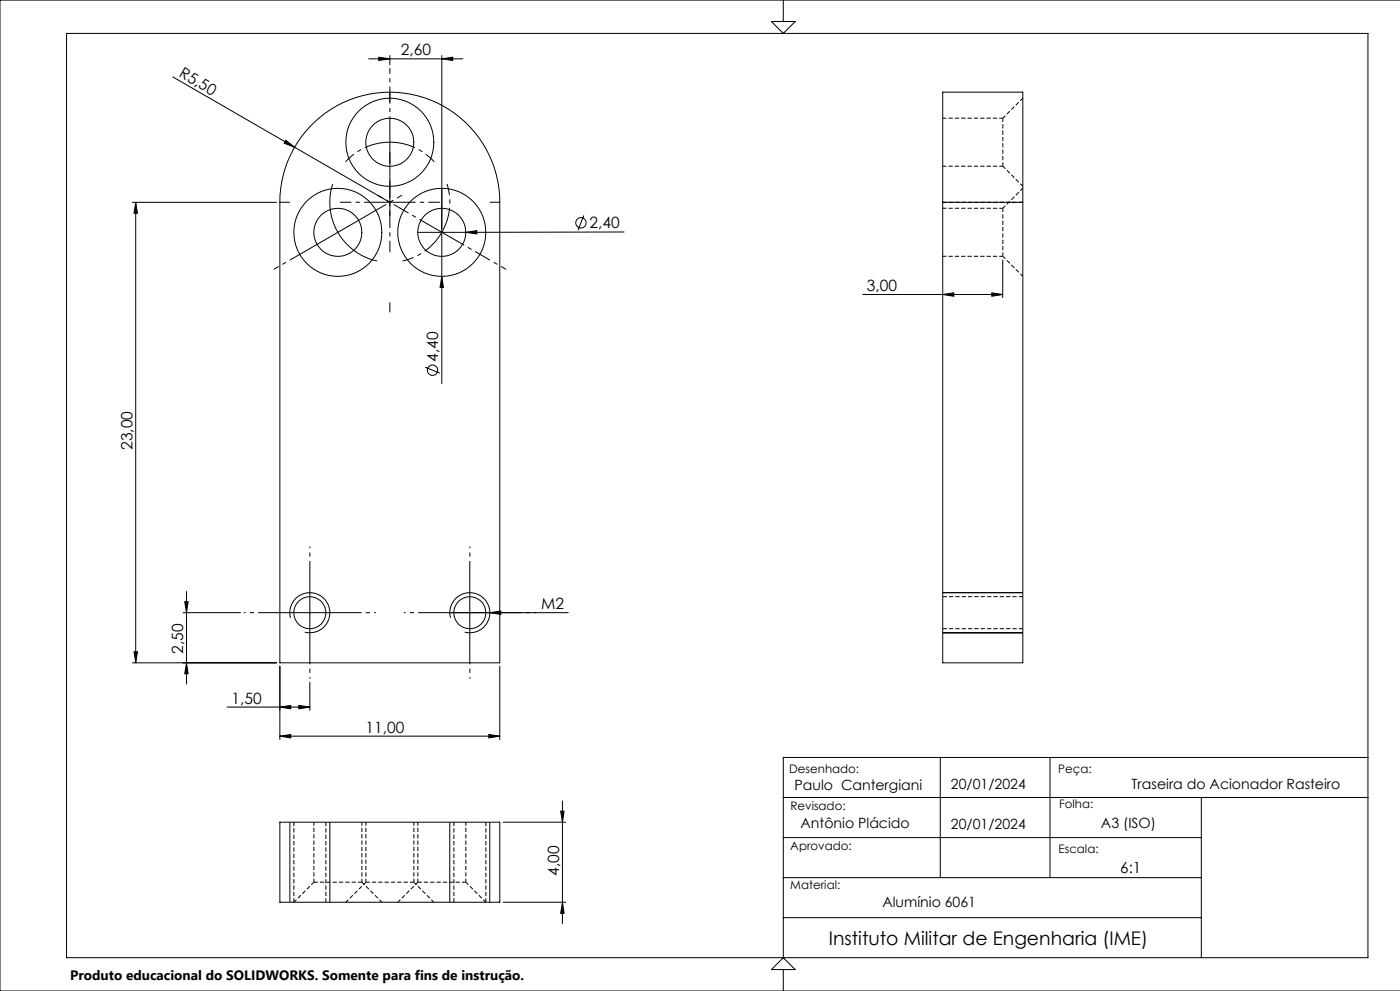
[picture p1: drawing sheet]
<svg xmlns="http://www.w3.org/2000/svg" width="420mm" height="297mm" viewBox="0 0 420 297" stroke-linecap="round" stroke-linejoin="round" font-family="sans-serif">
<g fill="none" stroke="#000" stroke-width=".3">
<path d="M20 10h390.4v277h-390.4zM110.6 17.6h28.3M113.6 17.1l3.3 .5-3.3 .5zM116.9 16.6v2.8M132.5 17.6l3.3-.5v1zM132.5 16.6v98.4M231.4 6.5h7.1l-3.5 3.5zM235 0v6.5M420 0h-420v297h420M51.8 23l65.1 37.6M92.9 38.1a33 33 0 0 1 36.2-8.2 33 33 0 0 1 20.8 30.7v138h-65.9v-138a32.6 32.6 0 0 1 8.9-22.5zM85.8 42l2.6 2.1-3.1-1.2z"/>
<path d="M99.8 55.1a18 18 0 0 0 13.3 23.1M39.7 60.6h43.2M40.7 60.6l.5 3.3h-1zM40.7 60.6v138M114.3 62.1l-25.9 15M139.7 69.6l3.4-.5v1zM175.2 64.6l-1.8 4.4M187.2 69.5l-61.9 .1M282.8 60.6v-33h24v33M282.8 60.6v138h24v-138M282.8 60.6h24M300.8 77.8v11.5"/>
<path d="M132.5 82.8l.5 3.3h-1zM258.7 88.3h42.1M282.8 88.3l3.3-.5v1zM297.5 87.8l3.3 .5-3.3 .5zM127.5 110.1l4.5 1.7M56 177.3v27.7M93 168.6v30M140.9 168.6v30M282.8 177.6h24M39.7 198.6h43.2M40.2 195.3h1l-.5 3.3zM54.9 183.6h17.2"/>
<path d="M55.4 180.3h1l-.4 3.3zM56 198.6l.4 3.3h-1zM77.9 183.6h30M84 199.6v22M87.1 185.2a6 6 0 0 1 5.3-7.6 6 6 0 0 1 6.5 6.5 6 6 0 0 1-7.5 5.3M125.9 183.6h44.6M135.1 185.2a6 6 0 0 1 5.4-7.5 6 6 0 0 1 6.4 6.5 6 6 0 0 1-7.5 5.2M146.9 183.6l3.3-.5v1zM149.9 199.6v22M282.8 189.6h24M68.1 211.9h24.9M84 211.9l3.2-.5v1z"/>
<path d="M89.6 211.4l3.4 .5-3.4 .5zM93 204.4v8.5M84 220.6l3.2-.5v1.1zM84 220.6h65.9M146.6 220.1l3.3 .5-3.3 .6zM235 239h175.4M282.1 227v36M315 227v36M360.4 239v48M410.4 227h-175.4v60M84 246.4h65.9v24h-65.9zM87 246.4v24"/>
<path d="M99 246.4v24M134.9 246.4v24M146.9 246.4v24M151 246.4h18.7M168.2 243.1h1l-.5 3.3zM168.7 240.1v36.7M235 251h125.4M151 270.4h18.7M168.7 270.4l.5 3.3h-1zM235 275h125.4M235 263h125.4M231.4 290.6l3.6-3.6 3.5 3.6z"/>
<path d="M235 290.6v6.4"/>
<circle cx="116.9" cy="42.6" r="7.2"/>
<circle cx="116.9" cy="42.7" r="13.2"/>
<circle cx="101.4" cy="69.6" r="7.2"/>
<circle cx="101.4" cy="69.6" r="13.2"/>
<circle cx="132.5" cy="69.6" r="13.2"/>
<circle cx="132.5" cy="69.6" r="7.2"/>
<circle cx="174.3" cy="66.8" r="1.54"/>
<circle cx="129.8" cy="111" r="1.56"/>
<circle cx="93" cy="183.6" r="4.8"/>
<circle cx="140.9" cy="183.6" r="4.8"/>
</g>
<path d="M300.8 35.4v14.4M300.8 62.4v14.4M306.8 60.6h-24M306.8 178.8h-24M282.8 188.4h24M88.2 246.4v24M136.2 246.4v24M97.8 270.4v-24M108.6 264.4h-14.4M124.2 264.4h-14.4M139.8 264.4h-14.4M145.8 270.4v-24" fill="none" stroke="#000" stroke-width=".3" stroke-dasharray="1.3 .6" stroke-dashoffset=".1" stroke-linecap="butt"/>
<g fill="none" stroke="#000" stroke-width=".3" stroke-dasharray="1.3 .6" stroke-dashoffset=".2" stroke-linecap="butt">
<path d="M300.8 35.4h-18M306.8 29.4l-6 6M282.8 49.8h18M300.8 49.8l6 6M306.8 56.4l-6 6M282.8 76.8h18M300.8 76.8l6 6M300.8 62.4h-18M94.2 246.4v18M109.8 246.4v18M125.4 246.4v18M94.2 264.4l-6 6"/>
<path d="M108.6 264.4v-18M109.8 264.4l-6 6M114.6 270.4l-6-6M124.2 264.4v-18M125.4 264.4l-6 6M130.2 270.4l-6-6M139.8 264.4v-18M145.8 270.4l-6-6"/>
</g>
<path d="M117 42.6a18 18 0 0 0-13.4 5.9M117 42.6a18 18 0 0 1 13.3 5.9M117 42.6v-15M117 42.6v15M117 60.6v-15M117 60.6h-15M117 60.6v15M117 60.6h15M132.6 69.6a18 18 0 0 0 1.5-14.5M132.6 69.6a18 18 0 0 1-11.8 8.6M132.6 69.6l12.9 7.5M132.6 69.6l-13-7.5" fill="none" stroke="#000" stroke-width=".3" stroke-dasharray="15.2 1.3 1.3 1.3" stroke-dashoffset="7.5" stroke-linecap="butt"/>
<path d="M93 168.6v-4.8M141 168.6v-4.8M78 183.6h-4.8M93 198.6v4.8M108 183.6h4.8M126 183.6h-4.8M141 198.6v4.8M156 183.6h4.8" fill="none" stroke="#000" stroke-width=".3" stroke-dasharray="15.2 1.3 1.3 1.3" stroke-dashoffset="14.7" stroke-linecap="butt"/>
<path d="M117 27.6v-7.2M117 57.6v7.2M88.4 77.1l-6.3 3.6M114.4 62.1l6.2-3.6M119.6 62.1l-6.3-3.6M145.5 77.1l6.3 3.6" fill="none" stroke="#000" stroke-width=".3" stroke-dasharray="15.2 1.3 1.3 1.3" stroke-dashoffset="13.5" stroke-linecap="butt"/>
<path d="M117 30.6v-3M87 60.6h-3M147 60.6h3M117 90.6v3" fill="none" stroke="#000" stroke-width=".3" stroke-dasharray="15.2 1.3 1.3 1.3" stroke-linecap="butt"/>
<g fill="#000">
<path d="M85.8 42l2.6 2.1-3.1-1.2zM139.7 69.6l3.4-.5v1zM132.5 82.8l.5 3.3h-1zM146.9 183.6l3.3-.5v1z"/>
<path d="M113.6 17.1l3.3 .5-3.3 .5zM132.5 17.6l3.3-.5v1z"/>
<path d="M40.7 60.6l.5 3.3h-1zM40.2 195.3h1l-.5 3.3zM55.4 180.3h1l-.4 3.3zM56 198.6l.4 3.3h-1z"/>
<path d="M297.5 87.8l3.3 .5-3.3 .5zM282.8 88.3l3.3-.5v1z"/>
<path d="M89.6 211.4l3.4 .5-3.4 .5zM84 211.9l3.2-.5v1z"/>
<path d="M84 220.6l3.2-.5v1.1zM146.6 220.1l3.3 .5-3.3 .6z"/>
<path d="M168.2 243.1h1l-.5 3.3zM168.7 270.4l.5 3.3h-1z"/>
</g>
<text font-size="5.6" x="248.7" y="283.2">Instituto Militar de Engenharia (IME)</text>
<g font-size="4.7">
<text x="120.3" y="16.6">2,60</text>
<text x="53.5" y="22.8" transform="rotate(30 53.5 22.8)">R5,50</text>
<text x="176.9" y="68.5">2,40</text>
<text x="260" y="87.2">3,00</text>
<text x="131.5" y="108.4" transform="rotate(-90 131.5 108.4)">4,40</text>
<text x="39.7" y="134.9" transform="rotate(-90 39.7 134.9)">23,00</text>
<text x="162.3" y="182.6">M2</text>
<text x="54.9" y="196" transform="rotate(-90 54.9 196)">2,50</text>
<text x="69.4" y="210.9">1,50</text>
<text x="109.7" y="219.6">11,00</text>
<text x="167.7" y="262.5" transform="rotate(-90 167.7 262.5)">4,00</text>
</g>
<text font-size="4.6" x="336.1" y="261.6">6:1</text>
<g font-size="4.2">
<text x="238.4" y="236.8">Paulo Cantergiani</text>
<text x="285.3" y="236.3">20/01/2024</text>
<text x="339.5" y="236.3">Traseira do Acionador Rasteiro</text>
<text x="240.2" y="248.1">Antônio Plácido</text>
<text x="285.3" y="248.4">20/01/2024</text>
<text x="330.3" y="248.1">A3 (ISO)</text>
<text x="264.7" y="271.9">Alumínio 6061</text>
</g>
<text font-size="4.1" x="21" y="293.7">Produto educacional do SOLIDWORKS. Somente para fins de instrução.</text>
<g font-size="3.5">
<text x="236.8" y="231.8">Desenhado:</text>
<text x="317.4" y="231.8">Peça:</text>
<text x="237.1" y="242.7">Revisado:</text>
<text x="317.7" y="242.1">Folha:</text>
<text x="237.1" y="254.7">Aprovado:</text>
<text x="317.5" y="255.7">Escala:</text>
<text x="237.1" y="266.6">Material:</text>
</g>
</svg>
